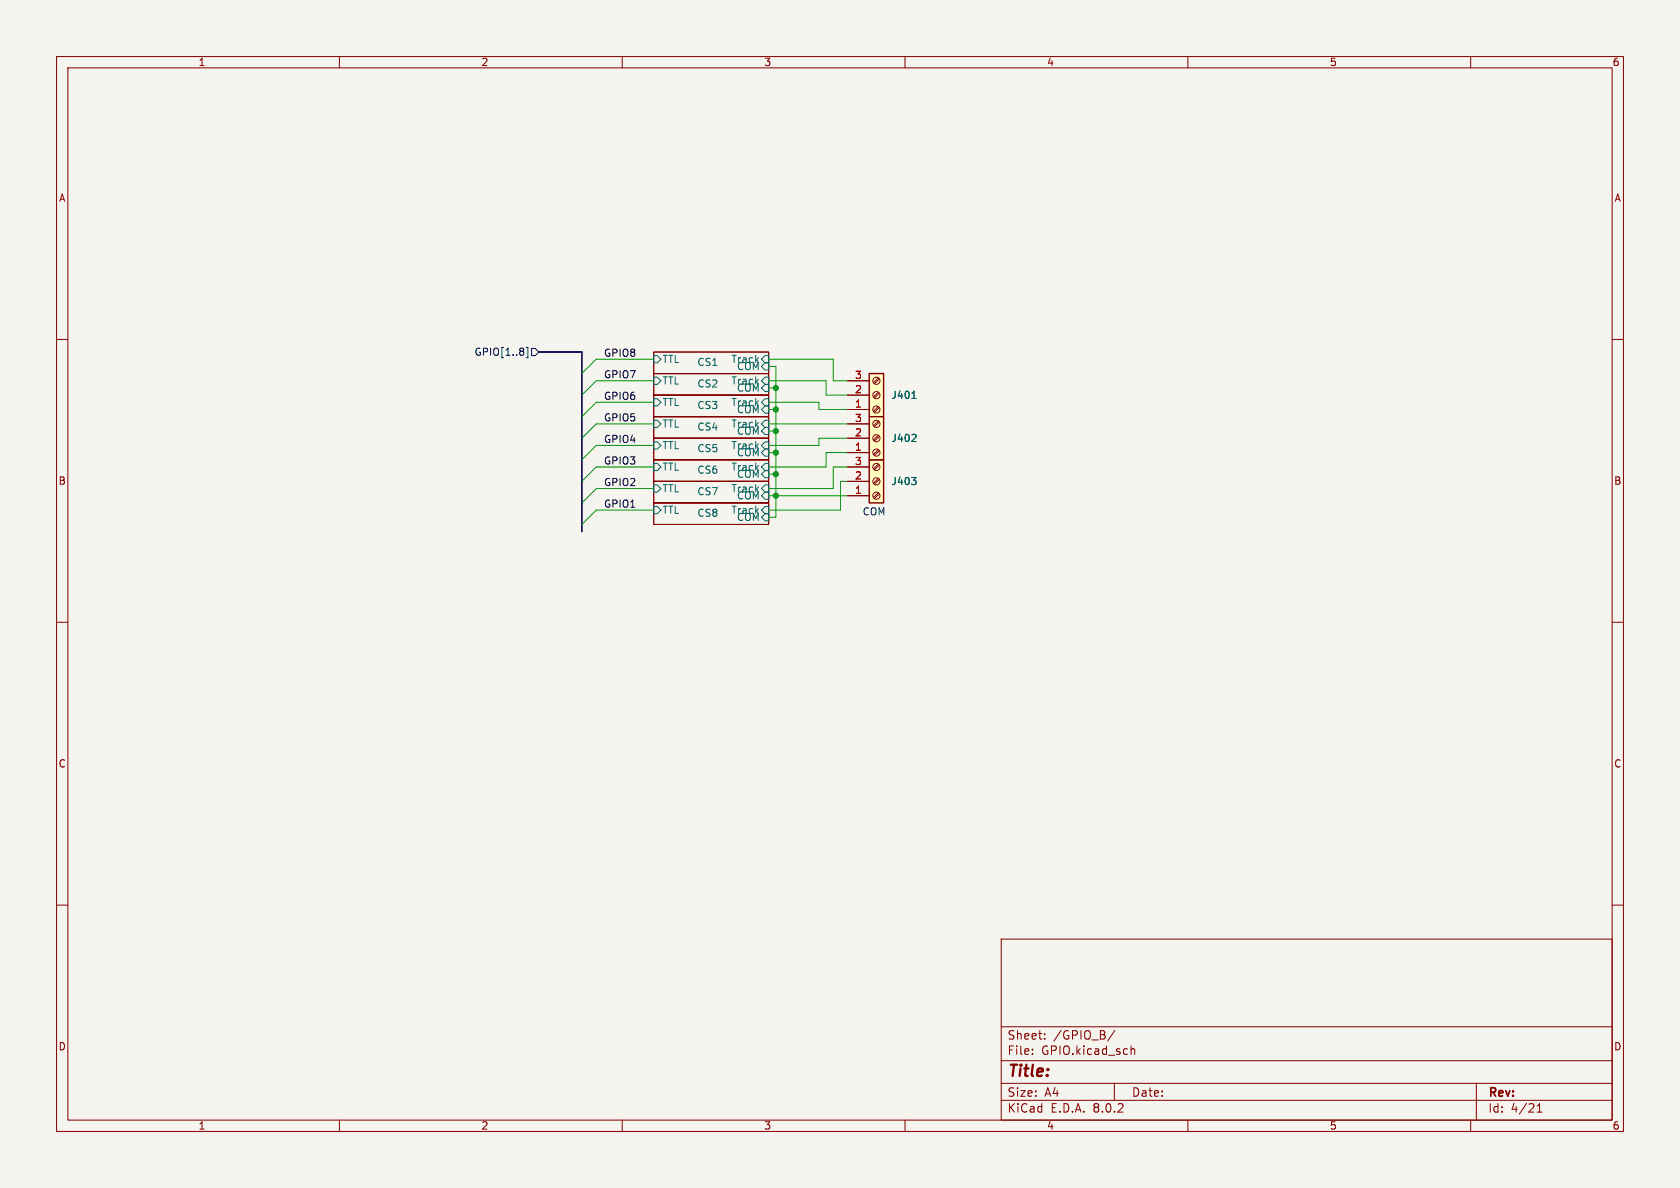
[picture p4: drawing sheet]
<svg xmlns="http://www.w3.org/2000/svg" width="297mm" height="210mm" viewBox="0 0 297 210" stroke-linecap="round" stroke-linejoin="round" font-family="sans-serif">
<path d="M0 0h297v210h-297z" fill="#f5f4ef" stroke="#f5f4ef" stroke-width=".18"/>
<g fill="none" stroke="#840000" stroke-width=".18">
<path d="M10 10h277v190h-277zM12 12h273v186h-273zM60 10v2M110 10v2M160 10v2M210 10v2M260 10v2M10 60h2M285 60h2M115.6 62.2h20.3v3.8h-20.3zM115.6 69.9h20.3v3.8h-20.3zM115.6 73.7h20.3v3.8h-20.3z"/>
<path d="M115.6 66h20.3v3.9h-20.3zM115.6 77.5h20.3v3.8h-20.3zM115.6 88.9h20.3v3.8h-20.3zM115.6 85.1h20.3v3.8h-20.3zM115.6 81.3h20.3v3.8h-20.3zM10 110h2M285 110h2M10 160h2M285 160h2M177 166h108v32h-108zM60 198v2M110 198v2"/>
<path d="M160 198v2M177 194.5h108M177 191.5h108M177 187.5h108M177 181.5h108M182.5 186.3v.1M182.5 185.5v.1M184.7 183.6v.1M184.7 182.8v.1M197 191.5v3M197.1 182.1l-1.3 2M200 184.9v1.5"/>
<path d="M200 185.5l.2-.1 .3 .1 .1 .9M210 198v2M260 198v2M261 191.5v6.5M271.7 196.6h.9M271.7 195.5l.5-.4v1.5"/>
</g>
<g fill="none" stroke="#006464" stroke-width=".18">
<path d="M115.6 62.9h.6l.6 .6-.6 .6h-.6zM115.6 70.5h.6l.6 .6-.6 .7h-.6zM115.6 74.3h.6l.6 .6-.6 .7h-.6zM115.6 66.7h.6l.6 .6-.6 .6h-.6zM115.6 78.1h.6l.6 .6-.6 .7h-.6zM134.6 64.8l.7-.7h.6v1.3h-.6zM134.6 71.1l.7-.6h.6v1.3h-.6zM134.6 76.2l.7-.6h.6v1.2h-.6zM134.6 67.3l.7-.6h.6v1.2h-.6zM134.6 68.6l.7-.7h.6v1.3h-.6zM134.6 78.7l.7-.6h.6v1.3h-.6zM135.3 62.9h.6v1.2h-.6l-.7-.6z"/>
<path d="M135.3 71.8h.6v1.2h-.6l-.7-.6zM135.3 74.3h.6v1.3h-.6l-.7-.7zM115.6 89.5h.6l.6 .7-.6 .6h-.6zM115.6 85.7h.6l.6 .7-.6 .6h-.6zM115.6 81.9h.6l.6 .7-.6 .6h-.6zM134.6 90.2l.7-.7h.6v1.3h-.6zM134.6 82.6l.7-.7h.6v1.3h-.6zM134.6 83.8l.7-.6h.6v1.3h-.6zM134.6 80l.7-.6h.6v1.2h-.6zM135.3 90.8h.6v1.3h-.6l-.7-.7zM135.3 85.7h.6v1.3h-.6l-.7-.6zM135.3 87h.6v1.3h-.6l-.7-.7z"/>
</g>
<path d="M153.7 81.3h2.5v7.6h-2.5z" fill="#ffffc2"/>
<path d="M153.7 81.3h2.5v7.6h-2.5z" fill="none" stroke="#840000" stroke-width=".25"/>
<g fill="none" stroke="#840000" stroke-width=".18">
<path d="M149.9 87.6h3.8M149.9 85.1h3.8M149.9 82.6h3.8M155.3 82l-.9 .9M155.3 84.6l-.9 .8M155.3 87.1l-.9 .9M155.4 82.2l-.8 .9M155.4 84.8l-.8 .8M155.4 87.3l-.8 .8"/>
<circle cx="154.9" cy="87.6" r=".63"/>
<circle cx="154.9" cy="85.1" r=".63"/>
<circle cx="154.9" cy="82.5" r=".63"/>
</g>
<path d="M161.2 84.4h.7l-.4 .5M161.8 84.9l.1 .2-.1 .5" fill="none" stroke="#006464" stroke-width=".18"/>
<path d="M153.7 66h2.5v7.7h-2.5z" fill="#ffffc2"/>
<path d="M153.7 66h2.5v7.7h-2.5z" fill="none" stroke="#840000" stroke-width=".25"/>
<g fill="none" stroke="#840000" stroke-width=".18">
<path d="M149.9 72.4h3.8M149.9 69.9h3.8M149.9 67.3h3.8M155.3 66.8l-.9 .8M155.3 69.3l-.9 .9M155.3 71.9l-.9 .8M155.4 67l-.8 .8M155.4 69.5l-.8 .9M155.4 72.1l-.8 .8"/>
<circle cx="154.9" cy="72.4" r=".63"/>
<circle cx="154.9" cy="69.8" r=".63"/>
<circle cx="154.9" cy="67.3" r=".63"/>
</g>
<path d="M161.2 70.4h.7" fill="none" stroke="#006464" stroke-width=".18"/>
<path d="M153.7 73.7h2.5v7.6h-2.5z" fill="#ffffc2"/>
<path d="M153.7 73.7h2.5v7.6h-2.5z" fill="none" stroke="#840000" stroke-width=".25"/>
<g fill="none" stroke="#840000" stroke-width=".18">
<path d="M149.9 77.5h3.8M149.9 74.9h3.8M149.9 72.4h3.8M149.9 69.9h3.8M149.9 67.3h3.8M155.3 74.4l-.9 .9M155.3 77l-.9 .8M155.3 79.5l-.9 .8M155.4 74.6l-.8 .8M155.4 77.1l-.8 .9M155.4 79.7l-.8 .8M149.9 80h3.8"/>
<path d="M149.9 87.6h3.8M149.9 85.1h3.8M149.9 82.6h3.8"/>
<circle cx="154.9" cy="77.5" r=".63"/>
<circle cx="154.9" cy="74.9" r=".63"/>
<circle cx="154.9" cy="80" r=".63"/>
</g>
<path d="M161.2 70.4h.7M161.8 76.8l.1 .2v.3l-.7 .7h.7M161.2 84.4h.7l-.4 .5M161.8 84.9l.1 .2-.1 .5" fill="none" stroke="#006464" stroke-width=".18"/>
<path d="M93 61.4h.3v1.8h-.3M94 61.6h.6l.6 .6-.6 .7h-.6z" fill="none" stroke="#000084" stroke-width=".18"/>
<path d="M95.2 62.2h7.7v31.8" fill="none" stroke="#000084" stroke-width=".3"/>
<g fill="none" stroke="#009600" stroke-width=".18">
<path d="M115.6 67.3h-10.2l-2.5 2.6M115.6 74.9h-10.2l-2.5 2.6M115.6 71.1h-10.2l-2.5 2.6M115.6 63.5h-10.2l-2.5 2.5M115.6 78.7h-10.2l-2.5 2.6M135.9 72.4h1.3M135.9 71.1h8.9v1.3h5.1M135.9 68.6h1.3M135.9 64.8h1.3v26.6h-1.3M135.9 63.5h11.4v3.8h2.6M135.9 67.3h10.1v2.6h3.9M135.9 74.9h14"/>
<path d="M135.9 76.2h1.3M149.9 77.5h-5.1v1.2h-8.9M115.6 82.6h-10.2l-2.5 2.5M115.6 86.4h-10.2l-2.5 2.5M115.6 90.2h-10.2l-2.5 2.5M135.9 83.8h1.3M135.9 87.6h14M135.9 80h1.3M149.9 80h-3.9v2.6h-10.1M149.9 82.6h-2.6v3.8h-11.4M149.9 85.1h-1.3v5.1h-12.7"/>
</g>
<g fill="#009600" stroke="#009600" stroke-width=".18">
<circle cx="137.2" cy="72.4" r=".46"/>
<circle cx="137.2" cy="83.8" r=".46"/>
<circle cx="137.2" cy="87.6" r=".46"/>
<circle cx="137.2" cy="76.2" r=".46"/>
<circle cx="137.2" cy="80" r=".46"/>
<circle cx="137.2" cy="68.6" r=".46"/>
</g>
<text font-size="2.8" fill="#840000" x="178" y="190.9">Title:</text>
<g font-size="2.1" fill="#840000">
<text x="178" y="184">Sheet:</text>
<text x="186.2" y="184">/GPIO_B/</text>
<text x="178" y="186.7">File:</text>
<text x="184.1" y="186.7">GPIO.kicad_sch</text>
<text x="178" y="196.9">KiCad</text>
<text x="178" y="194.1">Size:</text>
<text x="184.7" y="194.1">A4</text>
<text x="185.7" y="196.9">E.D.A.</text>
<text x="193.3" y="196.9">8.0.2</text>
<text x="200" y="194.1">Date:</text>
<text x="263" y="194.3">Rev:</text>
<text x="263" y="196.9">Id:</text>
<text x="267.1" y="196.9">4/21</text>
</g>
<g font-size="1.8" fill="#840000">
<text x="35" y="11.9">1</text>
<text x="85" y="11.9">2</text>
<text x="135" y="11.9">3</text>
<text x="185" y="11.9">4</text>
<text x="235" y="11.9">5</text>
<text x="285" y="11.9">6</text>
<text x="10.3" y="35.9">A</text>
<text x="285.3" y="35.9">A</text>
<text x="10.3" y="85.9">B</text>
<text x="285.3" y="85.9">B</text>
<text x="10.3" y="135.9">C</text>
<text x="285.3" y="135.9">C</text>
<text x="10.3" y="185.9">D</text>
<text x="285.3" y="185.9">D</text>
<text x="35" y="199.9">1</text>
<text x="85" y="199.9">2</text>
<text x="135" y="199.9">3</text>
<text x="185" y="199.9">4</text>
<text x="235" y="199.9">5</text>
<text x="285" y="199.9">6</text>
</g>
<text font-size="1.8" fill="#000084" x="83.8" y="63.1">GPIO[1..8]</text>
<g font-size="1.8" fill="#0f0f0f">
<text x="106.7" y="63.2">GPIO8</text>
<text x="106.7" y="70.8">GPIO6</text>
<text x="106.7" y="67">GPIO7</text>
<text x="106.7" y="74.6">GPIO5</text>
<text x="106.7" y="78.4">GPIO4</text>
<text x="106.7" y="82.2">GPIO3</text>
<text x="106.7" y="86">GPIO2</text>
<text x="106.7" y="89.8">GPIO1</text>
</g>
<g font-size="1.8" fill="#006464">
<text x="117" y="64.4">TTL</text>
<text x="123.2" y="64.8">CS1</text>
<text x="129.2" y="64.4">Track</text>
<text x="130.2" y="65.6">COM</text>
<text x="117" y="72">TTL</text>
<text x="117" y="68.2">TTL</text>
<text x="123.2" y="68.6">CS2</text>
<text x="129.2" y="72">Track</text>
<text x="129.2" y="68.2">Track</text>
<text x="130.2" y="69.4">COM</text>
<text x="157.5" y="70.7">J401</text>
<text x="117" y="75.8">TTL</text>
<text x="123.2" y="72.4">CS3</text>
<text x="123.2" y="76.2">CS4</text>
<text x="129.2" y="75.8">Track</text>
<text x="130.2" y="73.3">COM</text>
<text x="130.2" y="77.1">COM</text>
<text x="117" y="83.4">TTL</text>
<text x="117" y="79.6">TTL</text>
<text x="123.2" y="83.8">CS6</text>
<text x="123.2" y="80">CS5</text>
<text x="129.2" y="83.4">Track</text>
<text x="129.2" y="79.6">Track</text>
<text x="130.2" y="80.9">COM</text>
<text x="157.5" y="78.3">J402</text>
<text x="117" y="87.2">TTL</text>
<text x="123.2" y="87.6">CS7</text>
<text x="129.2" y="87.2">Track</text>
<text x="130.2" y="88.5">COM</text>
<text x="130.2" y="84.7">COM</text>
<text x="157.5" y="86">J403</text>
<text x="117" y="91">TTL</text>
<text x="123.2" y="91.4">CS8</text>
<text x="129.2" y="91">Track</text>
<text x="130.2" y="92.3">COM</text>
</g>
<g font-size="1.8" fill="#a90000">
<text x="151.1" y="69.6">2</text>
<text x="151.1" y="67.1">3</text>
<text x="151.1" y="72.1">1</text>
<text x="151.1" y="77.2">2</text>
<text x="151.1" y="74.7">3</text>
<text x="151.1" y="82.3">3</text>
<text x="151.1" y="79.8">1</text>
<text x="151.1" y="87.4">1</text>
<text x="151.1" y="84.8">2</text>
</g>
<text font-size="1.8" fill="#0000c2" x="152.4" y="91.2">COM</text>
</svg>
